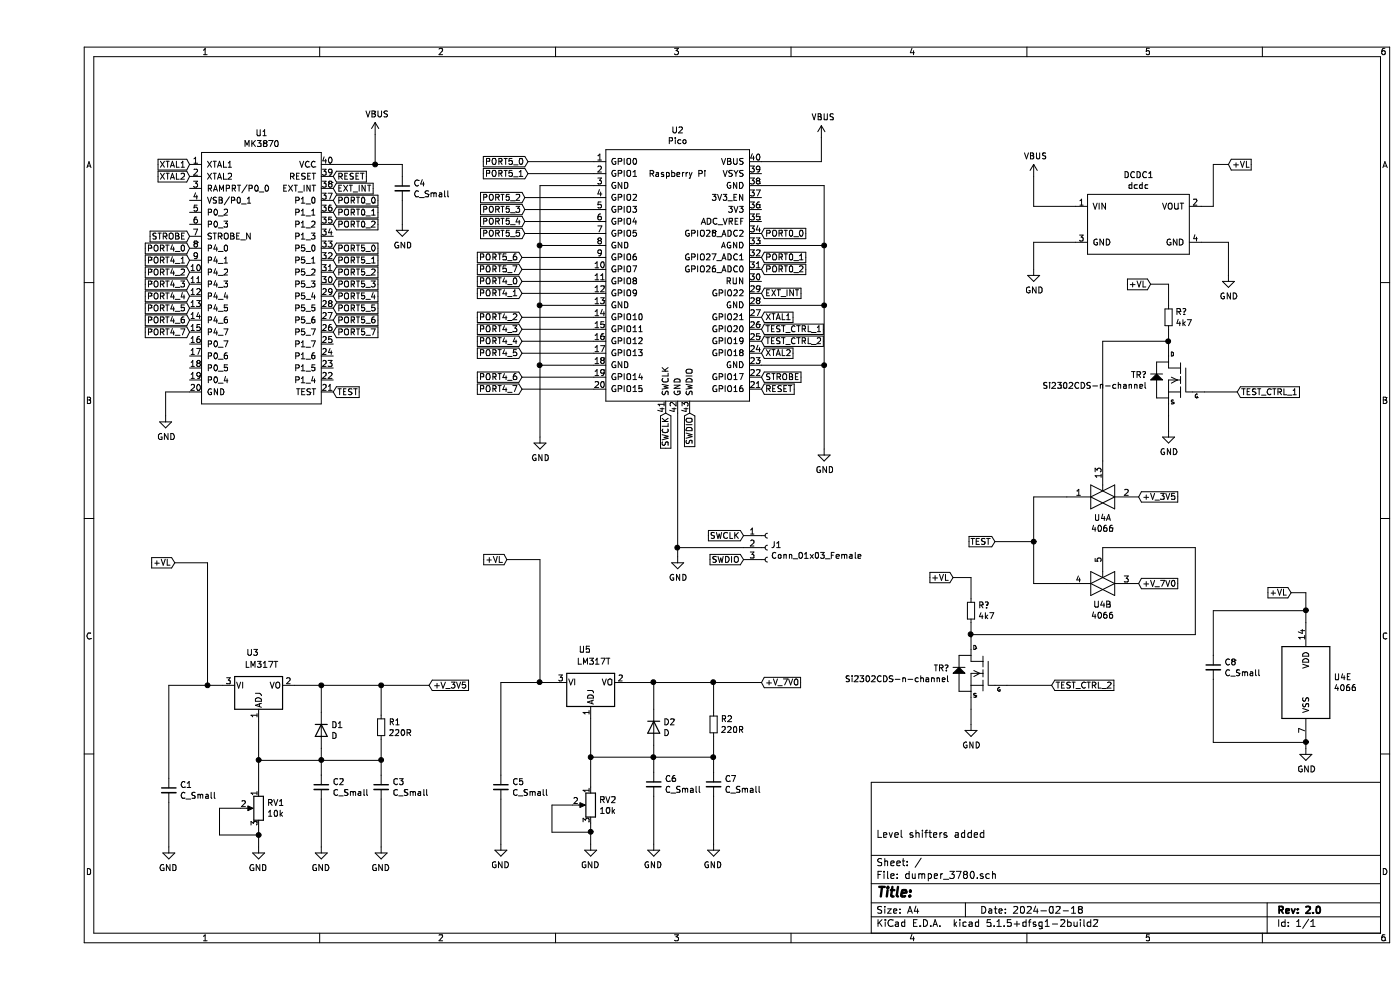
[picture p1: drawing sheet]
EESchema Schematic File Version 4
EELAYER 30 0
EELAYER END
$Descr A4 11693 8268
encoding utf-8
Sheet 1 1
Title ""
Date "2024-02-18"
Rev "2.0"
Comp ""
Comment1 "Level shifters added"
Comment2 ""
Comment3 ""
Comment4 ""
$EndDescr
$Comp
L rp2040:Pico U2
U 1 1
P 5350 2300
F 0 "U2" H 5350 3515 50  0000 C CNN
F 1 "Pico" H 5350 3424 50  0000 C CNN
F 2 "rp2040:RPi_Pico_SMD_TH" V 5350 2300 50  0001 C CNN
F 3 "" H 5350 2300 50  0001 C CNN
	1    5350 2300
	1    0    0    -1  
$EndComp
$Comp
L Regulator_Linear:LM317_3PinPackage U3
U 1 1
P 1850 5725
F 0 "U3" H 1800 6000 50  0000 C CNN
F 1 "LM317T" H 1875 5900 50  0000 C CNN
F 2 "Package_TO_SOT_THT:TO-220-3_Vertical" H 1850 5975 50  0001 C CIN
F 3 "http://www.ti.com/lit/ds/symlink/lm317.pdf" H 1850 5725 50  0001 C CNN
	1    1850 5725
	1    0    0    -1  
$EndComp
$Comp
L 4xxx:4066 U4
U 1 1
P 8900 4150
F 0 "U4" H 8900 3977 50  0000 C CNN
F 1 "4066" H 8900 3886 50  0000 C CNN
F 2 "Package_SO:SOIC-14_3.9x8.7mm_P1.27mm" H 8900 4150 50  0001 C CNN
F 3 "http://www.ti.com/lit/ds/symlink/cd4066b.pdf" H 8900 4150 50  0001 C CNN
	1    8900 4150
	1    0    0    -1  
$EndComp
$Comp
L 4xxx:4066 U4
U 2 1
P 8900 4875
F 0 "U4" H 8900 4702 50  0000 C CNN
F 1 "4066" H 8900 4611 50  0000 C CNN
F 2 "Package_SO:SOIC-14_3.9x8.7mm_P1.27mm" H 8900 4875 50  0001 C CNN
F 3 "http://www.ti.com/lit/ds/symlink/cd4066b.pdf" H 8900 4875 50  0001 C CNN
	2    8900 4875
	1    0    0    -1  
$EndComp
$Comp
L 4xxx:4066 U4
U 5 1
P 10600 5700
F 0 "U4" H 10830 5746 50  0000 L CNN
F 1 "4066" H 10830 5655 50  0000 L CNN
F 2 "Package_SO:SOIC-14_3.9x8.7mm_P1.27mm" H 10600 5700 50  0001 C CNN
F 3 "http://www.ti.com/lit/ds/symlink/cd4066b.pdf" H 10600 5700 50  0001 C CNN
	5    10600 5700
	1    0    0    -1  
$EndComp
$Comp
L ajm:MK3870 U1
U 1 1
P 1925 1325
F 0 "U1" H 1875 1540 50  0000 C CNN
F 1 "MK3870" H 1875 1449 50  0000 C CNN
F 2 "Package_DIP:DIP-40_W15.24mm" H 1625 1575 50  0001 C CNN
F 3 "" H 1625 1575 50  0001 C CNN
	1    1925 1325
	1    0    0    -1  
$EndComp
Text GLabel 1275 2075 0    50   Input ~ 0
PORT4_0
Text GLabel 1275 2175 0    50   Input ~ 0
PORT4_1
Text GLabel 1275 2275 0    50   Input ~ 0
PORT4_2
Text GLabel 1275 2375 0    50   Input ~ 0
PORT4_3
Text GLabel 1275 2475 0    50   Input ~ 0
PORT4_4
Text GLabel 1275 2575 0    50   Input ~ 0
PORT4_5
Text GLabel 1275 2675 0    50   Input ~ 0
PORT4_6
Text GLabel 1275 2775 0    50   Input ~ 0
PORT4_7
Text GLabel 2475 2075 2    50   Input ~ 0
PORT5_0
Text GLabel 2475 2175 2    50   Input ~ 0
PORT5_1
Text GLabel 2475 2275 2    50   Input ~ 0
PORT5_2
Text GLabel 2475 2375 2    50   Input ~ 0
PORT5_3
Text GLabel 2475 2475 2    50   Input ~ 0
PORT5_4
Text GLabel 2475 2575 2    50   Input ~ 0
PORT5_5
Text GLabel 2475 2675 2    50   Input ~ 0
PORT5_6
Text GLabel 2475 2775 2    50   Input ~ 0
PORT5_7
Text GLabel 2475 3275 2    50   Input ~ 0
TEST
$Comp
L power:GND #PWR01
U 1 1
P 1075 3475
F 0 "#PWR01" H 1075 3225 50  0001 C CNN
F 1 "GND" H 1080 3302 50  0000 C CNN
F 2 "" H 1075 3475 50  0001 C CNN
F 3 "" H 1075 3475 50  0001 C CNN
	1    1075 3475
	1    0    0    -1  
$EndComp
Wire Wire Line
	1275 3275 1075 3275
Wire Wire Line
	1075 3275 1075 3475
Text GLabel 2475 1475 2    50   Input ~ 0
RESET
$Comp
L power:VBUS #PWR02
U 1 1
P 2825 1125
F 0 "#PWR02" H 2825 975 50  0001 C CNN
F 1 "VBUS" H 2840 1298 50  0000 C CNN
F 2 "" H 2825 1125 50  0001 C CNN
F 3 "" H 2825 1125 50  0001 C CNN
	1    2825 1125
	1    0    0    -1  
$EndComp
Wire Wire Line
	2475 1375 2825 1375
Wire Wire Line
	2825 1375 2825 1125
$Comp
L power:GND #PWR03
U 1 1
P 4200 3650
F 0 "#PWR03" H 4200 3400 50  0001 C CNN
F 1 "GND" H 4205 3477 50  0000 C CNN
F 2 "" H 4200 3650 50  0001 C CNN
F 3 "" H 4200 3650 50  0001 C CNN
	1    4200 3650
	1    0    0    -1  
$EndComp
Wire Wire Line
	4650 1550 4200 1550
Wire Wire Line
	4200 1550 4200 2050
Wire Wire Line
	4650 2050 4200 2050
Connection ~ 4200 2050
Wire Wire Line
	4200 2050 4200 2550
Wire Wire Line
	4200 2550 4650 2550
Connection ~ 4200 2550
Wire Wire Line
	4200 2550 4200 3050
Wire Wire Line
	4650 3050 4200 3050
Connection ~ 4200 3050
Wire Wire Line
	4200 3050 4200 3650
$Comp
L power:GND #PWR05
U 1 1
P 6575 3750
F 0 "#PWR05" H 6575 3500 50  0001 C CNN
F 1 "GND" H 6580 3577 50  0000 C CNN
F 2 "" H 6575 3750 50  0001 C CNN
F 3 "" H 6575 3750 50  0001 C CNN
	1    6575 3750
	1    0    0    -1  
$EndComp
Wire Wire Line
	6050 3050 6575 3050
Wire Wire Line
	6575 3050 6575 3750
Wire Wire Line
	6050 2550 6575 2550
Wire Wire Line
	6575 2550 6575 3050
Connection ~ 6575 3050
Wire Wire Line
	6050 1550 6575 1550
Wire Wire Line
	6575 1550 6575 2050
Connection ~ 6575 2550
Wire Wire Line
	6050 2050 6575 2050
Connection ~ 6575 2050
Wire Wire Line
	6575 2050 6575 2550
$Comp
L power:VBUS #PWR04
U 1 1
P 6550 1150
F 0 "#PWR04" H 6550 1000 50  0001 C CNN
F 1 "VBUS" H 6565 1323 50  0000 C CNN
F 2 "" H 6550 1150 50  0001 C CNN
F 3 "" H 6550 1150 50  0001 C CNN
	1    6550 1150
	1    0    0    -1  
$EndComp
Wire Wire Line
	6050 1350 6550 1350
Wire Wire Line
	6550 1350 6550 1150
Text GLabel 4100 1350 0    50   Input ~ 0
PORT5_0
Text GLabel 4100 1450 0    50   Input ~ 0
PORT5_1
Text GLabel 4075 1650 0    50   Input ~ 0
PORT5_2
Text GLabel 4075 1750 0    50   Input ~ 0
PORT5_3
Text GLabel 4075 1850 0    50   Input ~ 0
PORT5_4
Text GLabel 4075 1950 0    50   Input ~ 0
PORT5_5
Text GLabel 4050 2150 0    50   Input ~ 0
PORT5_6
Text GLabel 4050 2250 0    50   Input ~ 0
PORT5_7
Wire Wire Line
	4100 1350 4650 1350
Wire Wire Line
	4100 1450 4650 1450
Wire Wire Line
	4075 1650 4650 1650
Wire Wire Line
	4075 1750 4650 1750
Wire Wire Line
	4075 1850 4650 1850
Wire Wire Line
	4075 1950 4650 1950
Wire Wire Line
	4050 2150 4650 2150
Wire Wire Line
	4050 2250 4650 2250
Text GLabel 4050 2350 0    50   Input ~ 0
PORT4_0
Text GLabel 4050 2450 0    50   Input ~ 0
PORT4_1
Text GLabel 4050 2650 0    50   Input ~ 0
PORT4_2
Text GLabel 4050 2750 0    50   Input ~ 0
PORT4_3
Text GLabel 4050 2850 0    50   Input ~ 0
PORT4_4
Text GLabel 4050 2950 0    50   Input ~ 0
PORT4_5
Text GLabel 4050 3150 0    50   Input ~ 0
PORT4_6
Text GLabel 4050 3250 0    50   Input ~ 0
PORT4_7
Wire Wire Line
	4050 2350 4650 2350
Wire Wire Line
	4050 2450 4650 2450
Wire Wire Line
	4050 2650 4650 2650
Wire Wire Line
	4050 2750 4650 2750
Wire Wire Line
	4050 2850 4650 2850
Wire Wire Line
	4050 2950 4650 2950
Wire Wire Line
	4050 3150 4650 3150
Wire Wire Line
	4050 3250 4650 3250
Text GLabel 6050 3250 2    50   Input ~ 0
RESET
Text GLabel 1275 1975 0    50   Input ~ 0
STROBE
Text GLabel 1275 1475 0    50   Input ~ 0
XTAL2
Text GLabel 6050 3150 2    50   Input ~ 0
STROBE
Text GLabel 6050 2950 2    50   Input ~ 0
XTAL2
Wire Wire Line
	1425 5725 1550 5725
$Comp
L Device:R_Small R1
U 1 1
P 2875 6075
F 0 "R1" H 2934 6121 50  0000 L CNN
F 1 "220R" H 2934 6030 50  0000 L CNN
F 2 "Resistor_SMD:R_0805_2012Metric_Pad1.20x1.40mm_HandSolder" H 2875 6075 50  0001 C CNN
F 3 "~" H 2875 6075 50  0001 C CNN
	1    2875 6075
	1    0    0    -1  
$EndComp
Wire Wire Line
	1850 6025 1850 6350
Text GLabel 1150 4700 0    50   Input ~ 0
+VL
Wire Wire Line
	1150 4700 1425 4700
Text GLabel 3275 5725 2    50   Input ~ 0
+V_3V5
Wire Wire Line
	3275 5725 2875 5725
Text GLabel 6050 5700 2    50   Input ~ 0
+V_7V0
Text GLabel 10475 4950 0    50   Input ~ 0
+VL
Wire Wire Line
	10475 4950 10600 4950
Wire Wire Line
	10600 4950 10600 5100
$Comp
L power:GND #PWR08
U 1 1
P 10600 6250
F 0 "#PWR08" H 10600 6000 50  0001 C CNN
F 1 "GND" H 10605 6077 50  0000 C CNN
F 2 "" H 10600 6250 50  0001 C CNN
F 3 "" H 10600 6250 50  0001 C CNN
	1    10600 6250
	1    0    0    -1  
$EndComp
Wire Wire Line
	8600 4150 8325 4150
Wire Wire Line
	8325 4150 8325 4525
Wire Wire Line
	8325 4875 8600 4875
Text GLabel 8000 4525 0    50   Input ~ 0
TEST
Wire Wire Line
	8000 4525 8325 4525
Connection ~ 8325 4525
Wire Wire Line
	8325 4525 8325 4875
Text GLabel 9200 4150 2    50   Input ~ 0
+V_3V5
Text GLabel 9200 4875 2    50   Input ~ 0
+V_7V0
Text GLabel 10025 3275 2    50   Input ~ 0
TEST_CTRL_1
Text GLabel 8475 5725 2    50   Input ~ 0
TEST_CTRL_2
Text GLabel 6050 2750 2    50   Input ~ 0
TEST_CTRL_1
Text GLabel 6050 2850 2    50   Input ~ 0
TEST_CTRL_2
$Comp
L Device:C_Small C4
U 1 1
P 3050 1575
F 0 "C4" H 3142 1621 50  0000 L CNN
F 1 "C_Small" H 3142 1530 50  0000 L CNN
F 2 "Capacitor_SMD:C_0805_2012Metric_Pad1.18x1.45mm_HandSolder" H 3050 1575 50  0001 C CNN
F 3 "~" H 3050 1575 50  0001 C CNN
	1    3050 1575
	1    0    0    -1  
$EndComp
$Comp
L Device:C_Small C8
U 1 1
P 9825 5575
F 0 "C8" H 9917 5621 50  0000 L CNN
F 1 "C_Small" H 9917 5530 50  0000 L CNN
F 2 "Capacitor_SMD:C_0805_2012Metric_Pad1.18x1.45mm_HandSolder" H 9825 5575 50  0001 C CNN
F 3 "~" H 9825 5575 50  0001 C CNN
	1    9825 5575
	1    0    0    -1  
$EndComp
$Comp
L power:GND #PWR0101
U 1 1
P 3050 1875
F 0 "#PWR0101" H 3050 1625 50  0001 C CNN
F 1 "GND" H 3055 1702 50  0000 C CNN
F 2 "" H 3050 1875 50  0001 C CNN
F 3 "" H 3050 1875 50  0001 C CNN
	1    3050 1875
	1    0    0    -1  
$EndComp
Wire Wire Line
	3050 1375 3050 1475
Wire Wire Line
	3050 1675 3050 1875
Wire Wire Line
	2825 1375 3050 1375
Connection ~ 2825 1375
$Comp
L Device:C_Small C1
U 1 1
P 1100 6600
F 0 "C1" H 1192 6646 50  0000 L CNN
F 1 "C_Small" H 1192 6555 50  0000 L CNN
F 2 "Capacitor_SMD:C_0805_2012Metric_Pad1.18x1.45mm_HandSolder" H 1100 6600 50  0001 C CNN
F 3 "~" H 1100 6600 50  0001 C CNN
	1    1100 6600
	1    0    0    -1  
$EndComp
$Comp
L Device:C_Small C3
U 1 1
P 2875 6575
F 0 "C3" H 2967 6621 50  0000 L CNN
F 1 "C_Small" H 2967 6530 50  0000 L CNN
F 2 "Capacitor_SMD:C_0805_2012Metric_Pad1.18x1.45mm_HandSolder" H 2875 6575 50  0001 C CNN
F 3 "~" H 2875 6575 50  0001 C CNN
	1    2875 6575
	1    0    0    -1  
$EndComp
Wire Wire Line
	1425 4700 1425 5725
Wire Wire Line
	1850 6975 1850 7075
Connection ~ 1850 6975
Wire Wire Line
	1525 6975 1850 6975
Wire Wire Line
	1525 6750 1525 6975
Wire Wire Line
	1700 6750 1525 6750
Wire Wire Line
	1850 6900 1850 6975
$Comp
L power:GND #PWR06
U 1 1
P 1850 7075
F 0 "#PWR06" H 1850 6825 50  0001 C CNN
F 1 "GND" H 1855 6902 50  0000 C CNN
F 2 "" H 1850 7075 50  0001 C CNN
F 3 "" H 1850 7075 50  0001 C CNN
	1    1850 7075
	-1   0    0    -1  
$EndComp
$Comp
L Device:R_POT RV1
U 1 1
P 1850 6750
F 0 "RV1" H 1780 6796 50  0000 R CNN
F 1 "10k" H 1780 6705 50  0000 R CNN
F 2 "Potentiometer_THT:Potentiometer_Bourns_3299W_Vertical" H 1850 6750 50  0001 C CNN
F 3 "~" H 1850 6750 50  0001 C CNN
	1    1850 6750
	-1   0    0    -1  
$EndComp
$Comp
L Device:C_Small C2
U 1 1
P 2375 6575
F 0 "C2" H 2467 6621 50  0000 L CNN
F 1 "C_Small" H 2467 6530 50  0000 L CNN
F 2 "Capacitor_SMD:C_0805_2012Metric_Pad1.18x1.45mm_HandSolder" H 2375 6575 50  0001 C CNN
F 3 "~" H 2375 6575 50  0001 C CNN
	1    2375 6575
	1    0    0    -1  
$EndComp
$Comp
L Device:D D1
U 1 1
P 2375 6100
F 0 "D1" V 2329 6180 50  0000 L CNN
F 1 "D" V 2420 6180 50  0000 L CNN
F 2 "Diode_SMD:D_SOD-123" H 2375 6100 50  0001 C CNN
F 3 "~" H 2375 6100 50  0001 C CNN
	1    2375 6100
	0    1    1    0   
$EndComp
$Comp
L power:GND #PWR0102
U 1 1
P 1100 7075
F 0 "#PWR0102" H 1100 6825 50  0001 C CNN
F 1 "GND" H 1105 6902 50  0000 C CNN
F 2 "" H 1100 7075 50  0001 C CNN
F 3 "" H 1100 7075 50  0001 C CNN
	1    1100 7075
	-1   0    0    -1  
$EndComp
$Comp
L power:GND #PWR0103
U 1 1
P 2375 7075
F 0 "#PWR0103" H 2375 6825 50  0001 C CNN
F 1 "GND" H 2380 6902 50  0000 C CNN
F 2 "" H 2375 7075 50  0001 C CNN
F 3 "" H 2375 7075 50  0001 C CNN
	1    2375 7075
	-1   0    0    -1  
$EndComp
$Comp
L power:GND #PWR0104
U 1 1
P 2875 7075
F 0 "#PWR0104" H 2875 6825 50  0001 C CNN
F 1 "GND" H 2880 6902 50  0000 C CNN
F 2 "" H 2875 7075 50  0001 C CNN
F 3 "" H 2875 7075 50  0001 C CNN
	1    2875 7075
	-1   0    0    -1  
$EndComp
Wire Wire Line
	1100 7075 1100 6700
Wire Wire Line
	1425 5725 1100 5725
Wire Wire Line
	1100 5725 1100 6500
Connection ~ 1425 5725
Wire Wire Line
	1850 6350 1850 6600
Connection ~ 1850 6350
Wire Wire Line
	2375 7075 2375 6675
Wire Wire Line
	2375 6475 2375 6350
Wire Wire Line
	2375 5950 2375 5725
Connection ~ 2375 5725
Wire Wire Line
	2375 5725 2150 5725
Wire Wire Line
	1850 6350 2375 6350
Connection ~ 2375 6350
Wire Wire Line
	2375 6350 2375 6250
Wire Wire Line
	2375 6350 2875 6350
Wire Wire Line
	2875 6350 2875 6175
Wire Wire Line
	2875 5975 2875 5725
Connection ~ 2875 5725
Wire Wire Line
	2875 5725 2375 5725
Wire Wire Line
	2875 7075 2875 6675
Wire Wire Line
	2875 6475 2875 6350
Connection ~ 2875 6350
$Comp
L Regulator_Linear:LM317_3PinPackage U5
U 1 1
P 4625 5700
F 0 "U5" H 4575 5975 50  0000 C CNN
F 1 "LM317T" H 4650 5875 50  0000 C CNN
F 2 "Package_TO_SOT_THT:TO-220-3_Vertical" H 4625 5950 50  0001 C CIN
F 3 "http://www.ti.com/lit/ds/symlink/lm317.pdf" H 4625 5700 50  0001 C CNN
	1    4625 5700
	1    0    0    -1  
$EndComp
Wire Wire Line
	4200 5700 4325 5700
$Comp
L Device:R_Small R2
U 1 1
P 5650 6050
F 0 "R2" H 5709 6096 50  0000 L CNN
F 1 "220R" H 5709 6005 50  0000 L CNN
F 2 "Resistor_SMD:R_0805_2012Metric_Pad1.20x1.40mm_HandSolder" H 5650 6050 50  0001 C CNN
F 3 "~" H 5650 6050 50  0001 C CNN
	1    5650 6050
	1    0    0    -1  
$EndComp
Wire Wire Line
	4625 6000 4625 6325
Text GLabel 3925 4675 0    50   Input ~ 0
+VL
Wire Wire Line
	3925 4675 4200 4675
Wire Wire Line
	6050 5700 5650 5700
$Comp
L Device:C_Small C5
U 1 1
P 3875 6575
F 0 "C5" H 3967 6621 50  0000 L CNN
F 1 "C_Small" H 3967 6530 50  0000 L CNN
F 2 "Capacitor_SMD:C_0805_2012Metric_Pad1.18x1.45mm_HandSolder" H 3875 6575 50  0001 C CNN
F 3 "~" H 3875 6575 50  0001 C CNN
	1    3875 6575
	1    0    0    -1  
$EndComp
$Comp
L Device:C_Small C7
U 1 1
P 5650 6550
F 0 "C7" H 5742 6596 50  0000 L CNN
F 1 "C_Small" H 5742 6505 50  0000 L CNN
F 2 "Capacitor_SMD:C_0805_2012Metric_Pad1.18x1.45mm_HandSolder" H 5650 6550 50  0001 C CNN
F 3 "~" H 5650 6550 50  0001 C CNN
	1    5650 6550
	1    0    0    -1  
$EndComp
Wire Wire Line
	4200 4675 4200 5700
Wire Wire Line
	4625 6950 4625 7050
Connection ~ 4625 6950
Wire Wire Line
	4300 6950 4625 6950
Wire Wire Line
	4300 6725 4300 6950
Wire Wire Line
	4475 6725 4300 6725
Wire Wire Line
	4625 6875 4625 6950
$Comp
L power:GND #PWR0105
U 1 1
P 4625 7050
F 0 "#PWR0105" H 4625 6800 50  0001 C CNN
F 1 "GND" H 4630 6877 50  0000 C CNN
F 2 "" H 4625 7050 50  0001 C CNN
F 3 "" H 4625 7050 50  0001 C CNN
	1    4625 7050
	-1   0    0    -1  
$EndComp
$Comp
L Device:R_POT RV2
U 1 1
P 4625 6725
F 0 "RV2" H 4555 6771 50  0000 R CNN
F 1 "10k" H 4555 6680 50  0000 R CNN
F 2 "Potentiometer_THT:Potentiometer_Bourns_3299W_Vertical" H 4625 6725 50  0001 C CNN
F 3 "~" H 4625 6725 50  0001 C CNN
	1    4625 6725
	-1   0    0    -1  
$EndComp
$Comp
L Device:C_Small C6
U 1 1
P 5150 6550
F 0 "C6" H 5242 6596 50  0000 L CNN
F 1 "C_Small" H 5242 6505 50  0000 L CNN
F 2 "Capacitor_SMD:C_0805_2012Metric_Pad1.18x1.45mm_HandSolder" H 5150 6550 50  0001 C CNN
F 3 "~" H 5150 6550 50  0001 C CNN
	1    5150 6550
	1    0    0    -1  
$EndComp
$Comp
L Device:D D2
U 1 1
P 5150 6075
F 0 "D2" V 5104 6155 50  0000 L CNN
F 1 "D" V 5195 6155 50  0000 L CNN
F 2 "Diode_SMD:D_SOD-123" H 5150 6075 50  0001 C CNN
F 3 "~" H 5150 6075 50  0001 C CNN
	1    5150 6075
	0    1    1    0   
$EndComp
$Comp
L power:GND #PWR0106
U 1 1
P 3875 7050
F 0 "#PWR0106" H 3875 6800 50  0001 C CNN
F 1 "GND" H 3880 6877 50  0000 C CNN
F 2 "" H 3875 7050 50  0001 C CNN
F 3 "" H 3875 7050 50  0001 C CNN
	1    3875 7050
	-1   0    0    -1  
$EndComp
$Comp
L power:GND #PWR0107
U 1 1
P 5150 7050
F 0 "#PWR0107" H 5150 6800 50  0001 C CNN
F 1 "GND" H 5155 6877 50  0000 C CNN
F 2 "" H 5150 7050 50  0001 C CNN
F 3 "" H 5150 7050 50  0001 C CNN
	1    5150 7050
	-1   0    0    -1  
$EndComp
$Comp
L power:GND #PWR0108
U 1 1
P 5650 7050
F 0 "#PWR0108" H 5650 6800 50  0001 C CNN
F 1 "GND" H 5655 6877 50  0000 C CNN
F 2 "" H 5650 7050 50  0001 C CNN
F 3 "" H 5650 7050 50  0001 C CNN
	1    5650 7050
	-1   0    0    -1  
$EndComp
Wire Wire Line
	3875 7050 3875 6675
Wire Wire Line
	4200 5700 3875 5700
Wire Wire Line
	3875 5700 3875 6475
Connection ~ 4200 5700
Wire Wire Line
	4625 6325 4625 6575
Connection ~ 4625 6325
Wire Wire Line
	5150 7050 5150 6650
Wire Wire Line
	5150 6450 5150 6325
Wire Wire Line
	5150 5925 5150 5700
Connection ~ 5150 5700
Wire Wire Line
	5150 5700 4925 5700
Wire Wire Line
	4625 6325 5150 6325
Connection ~ 5150 6325
Wire Wire Line
	5150 6325 5150 6225
Wire Wire Line
	5150 6325 5650 6325
Wire Wire Line
	5650 6325 5650 6150
Wire Wire Line
	5650 5950 5650 5700
Connection ~ 5650 5700
Wire Wire Line
	5650 5700 5150 5700
Wire Wire Line
	5650 7050 5650 6650
Wire Wire Line
	5650 6450 5650 6325
Connection ~ 5650 6325
$Comp
L New_Library:dcdc DCDC1
U 1 1
P 9075 1525
F 0 "DCDC1" H 9200 1590 50  0000 C CNN
F 1 "dcdc" H 9200 1499 50  0000 C CNN
F 2 "Connector_PinSocket_2.54mm:PinSocket_1x04_P2.54mm_Vertical" H 9075 1525 50  0001 C CNN
F 3 "" H 9075 1525 50  0001 C CNN
	1    9075 1525
	1    0    0    -1  
$EndComp
$Comp
L power:VBUS #PWR0109
U 1 1
P 8325 1475
F 0 "#PWR0109" H 8325 1325 50  0001 C CNN
F 1 "VBUS" H 8340 1648 50  0000 C CNN
F 2 "" H 8325 1475 50  0001 C CNN
F 3 "" H 8325 1475 50  0001 C CNN
	1    8325 1475
	1    0    0    -1  
$EndComp
Wire Wire Line
	8325 1475 8325 1725
Wire Wire Line
	8325 1725 8675 1725
$Comp
L power:GND #PWR0110
U 1 1
P 8325 2250
F 0 "#PWR0110" H 8325 2000 50  0001 C CNN
F 1 "GND" H 8330 2077 50  0000 C CNN
F 2 "" H 8325 2250 50  0001 C CNN
F 3 "" H 8325 2250 50  0001 C CNN
	1    8325 2250
	1    0    0    -1  
$EndComp
$Comp
L power:GND #PWR0111
U 1 1
P 9950 2300
F 0 "#PWR0111" H 9950 2050 50  0001 C CNN
F 1 "GND" H 9955 2127 50  0000 C CNN
F 2 "" H 9950 2300 50  0001 C CNN
F 3 "" H 9950 2300 50  0001 C CNN
	1    9950 2300
	1    0    0    -1  
$EndComp
Wire Wire Line
	8675 2025 8325 2025
Wire Wire Line
	8325 2025 8325 2250
Wire Wire Line
	9725 2025 9950 2025
Wire Wire Line
	9950 2025 9950 2300
Text GLabel 9950 1375 2    50   Input ~ 0
+VL
Wire Wire Line
	9950 1375 9825 1375
Wire Wire Line
	9825 1375 9825 1725
Wire Wire Line
	9825 1725 9725 1725
Text GLabel 1275 1375 0    50   Input ~ 0
XTAL1
Text GLabel 6050 2650 2    50   Input ~ 0
XTAL1
Text GLabel 2475 1675 2    50   Input ~ 0
PORT0_0
Text GLabel 2475 1775 2    50   Input ~ 0
PORT0_1
Text GLabel 2475 1875 2    50   Input ~ 0
PORT0_2
Text GLabel 6050 1950 2    50   Input ~ 0
PORT0_0
Text GLabel 6050 2150 2    50   Input ~ 0
PORT0_1
Text GLabel 6050 2250 2    50   Input ~ 0
PORT0_2
Text GLabel 2475 1575 2    50   Input ~ 0
EXT_INT
Text GLabel 6050 2450 2    50   Input ~ 0
EXT_INT
Wire Wire Line
	9825 5100 9825 5475
Wire Wire Line
	10600 6200 10600 6250
Wire Wire Line
	10600 6200 9825 6200
Wire Wire Line
	9825 5675 9825 6200
Connection ~ 10600 6200
Wire Wire Line
	9825 5100 10600 5100
Connection ~ 10600 5100
Wire Wire Line
	10600 5100 10600 5200
$Comp
L Connector:Conn_01x03_Female J1
U 1 1
P 6100 4575
F 0 "J1" H 6128 4601 50  0000 L CNN
F 1 "Conn_01x03_Female" H 6128 4510 50  0000 L CNN
F 2 "Connector_PinSocket_2.54mm:PinSocket_1x03_P2.54mm_Vertical" H 6100 4575 50  0001 C CNN
F 3 "~" H 6100 4575 50  0001 C CNN
	1    6100 4575
	1    0    0    -1  
$EndComp
Text GLabel 5900 4475 0    50   Input ~ 0
SWCLK
Text GLabel 5250 3450 3    50   Input ~ 0
SWCLK
Text GLabel 5450 3450 3    50   Input ~ 0
SWDIO
Text GLabel 5900 4675 0    50   Input ~ 0
SWDIO
$Comp
L power:GND #PWR0112
U 1 1
P 5350 4650
F 0 "#PWR0112" H 5350 4400 50  0001 C CNN
F 1 "GND" H 5355 4477 50  0000 C CNN
F 2 "" H 5350 4650 50  0001 C CNN
F 3 "" H 5350 4650 50  0001 C CNN
	1    5350 4650
	1    0    0    -1  
$EndComp
Wire Wire Line
	5350 3450 5350 4575
Wire Wire Line
	5900 4575 5350 4575
Connection ~ 5350 4575
Wire Wire Line
	5350 4575 5350 4650
$Comp
L Device:R_Small R?
U 1 1
P 9450 2650
F 0 "R?" H 9509 2696 50  0000 L CNN
F 1 "4k7" H 9509 2605 50  0000 L CNN
F 2 "" H 9450 2650 50  0001 C CNN
F 3 "~" H 9450 2650 50  0001 C CNN
	1    9450 2650
	1    0    0    -1  
$EndComp
$Comp
L New_Library:Si2302CDS-n-channel TR?
U 1 1
P 9550 3175
F 0 "TR?" H 9827 3221 50  0000 L CNN
F 1 "Si2302CDS-n-channel" H 9827 3130 50  0000 L CNN
F 2 "Package_TO_SOT_SMD:SOT-23" H 9580 3325 20  0001 C CNN
F 3 "" H 9550 3175 50  0001 C CNN
	1    9550 3175
	-1   0    0    -1  
$EndComp
Text GLabel 9300 2375 0    50   Input ~ 0
+VL
Wire Wire Line
	9300 2375 9450 2375
Wire Wire Line
	9450 2375 9450 2550
Wire Wire Line
	9450 2750 9450 2850
Wire Wire Line
	9450 2850 8900 2850
Connection ~ 9450 2850
Wire Wire Line
	9450 2850 9450 2875
Wire Wire Line
	8900 2850 8900 3850
$Comp
L power:GND #PWR?
U 1 1
P 9450 3600
F 0 "#PWR?" H 9450 3350 50  0001 C CNN
F 1 "GND" H 9455 3427 50  0000 C CNN
F 2 "" H 9450 3600 50  0001 C CNN
F 3 "" H 9450 3600 50  0001 C CNN
	1    9450 3600
	1    0    0    -1  
$EndComp
Wire Wire Line
	9450 3475 9450 3600
Wire Wire Line
	9750 3275 10025 3275
$Comp
L Device:R_Small R?
U 1 1
P 7800 5100
F 0 "R?" H 7859 5146 50  0000 L CNN
F 1 "4k7" H 7859 5055 50  0000 L CNN
F 2 "" H 7800 5100 50  0001 C CNN
F 3 "~" H 7800 5100 50  0001 C CNN
	1    7800 5100
	1    0    0    -1  
$EndComp
$Comp
L New_Library:Si2302CDS-n-channel TR?
U 1 1
P 7900 5625
F 0 "TR?" H 8177 5671 50  0000 L CNN
F 1 "Si2302CDS-n-channel" H 8177 5580 50  0000 L CNN
F 2 "Package_TO_SOT_SMD:SOT-23" H 7930 5775 20  0001 C CNN
F 3 "" H 7900 5625 50  0001 C CNN
	1    7900 5625
	-1   0    0    -1  
$EndComp
Text GLabel 7650 4825 0    50   Input ~ 0
+VL
Wire Wire Line
	7650 4825 7800 4825
Wire Wire Line
	7800 4825 7800 5000
$Comp
L power:GND #PWR?
U 1 1
P 7800 6050
F 0 "#PWR?" H 7800 5800 50  0001 C CNN
F 1 "GND" H 7805 5877 50  0000 C CNN
F 2 "" H 7800 6050 50  0001 C CNN
F 3 "" H 7800 6050 50  0001 C CNN
	1    7800 6050
	1    0    0    -1  
$EndComp
Wire Wire Line
	7800 5925 7800 6050
Wire Wire Line
	7800 5200 7800 5300
Wire Wire Line
	8475 5725 8100 5725
Wire Wire Line
	7800 5300 9675 5300
Wire Wire Line
	9675 5300 9675 4575
Wire Wire Line
	9675 4575 8900 4575
Connection ~ 7800 5300
Wire Wire Line
	7800 5300 7800 5325
$EndSCHEMATC
